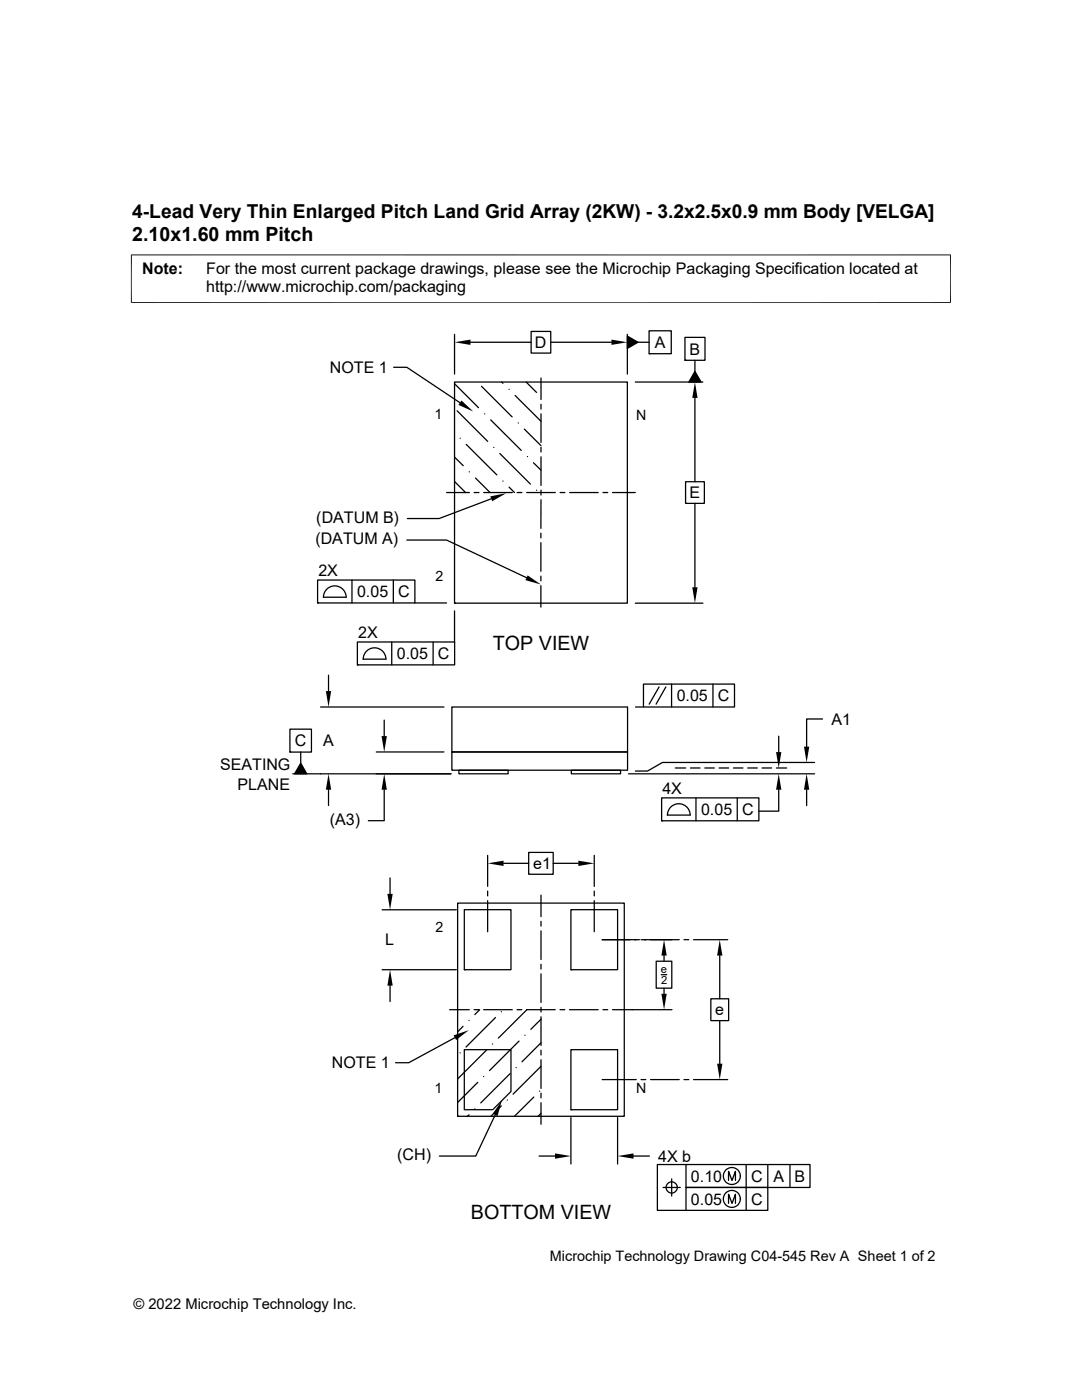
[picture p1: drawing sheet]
<svg xmlns="http://www.w3.org/2000/svg" width="216mm" height="279mm" viewBox="0 0 216 279" stroke-linecap="round" stroke-linejoin="round" font-family="sans-serif">
<g fill="none" stroke="#000" stroke-width=".25">
<path d="M78.5 73.3h2.7l10.6 7.1M90.7 76.2h34.5v44.2h-34.5zM90.7 76.6l4.8 4.8M90.7 66.7v8M93.9 68.3h12.1M96.1 77.1l6.1 6.1M100.1 76.2l.3 .3M101.6 77.7h.1M102.8 78.9l5.1 5.2M105 76.2l2.1 2.1M106 66.1h3.9v4.4h-3.9zM107.9 75.4v4.3"/>
<path d="M109.9 68.3h12.1M125.2 66.7v8M125.2 67.1l2.1 1.2-2.1 1.2zM126.8 76.2h13.5M127.3 68.3h2.2M129.5 66h4.4v4.6h-4.4zM129.5 70.6h.1M136.7 67.3h4v4.6h-4zM136.7 71.9h.1M138.7 74.1l1.2 2.1h-2.4zM138.7 71.9v2.2M138.7 79.4v16.7"/>
<path d="M89.1 98.3h4.6M90.7 91.2l1.7 1.7M90.7 96.1l2.2 2.2M91.2 82l6.1 6.1M91.8 87.5h.1M93 88.7l6.1 6.1M93.6 94.2h.1M94.6 98.3h1M94.9 95.4l2.9 2.9M96.5 98.3h5.7M96.7 82.6h.1M97.9 83.8l6.1 6.1"/>
<path d="M98 99.5l-10.4 4h-6.3M98.5 89.3h.1M99.7 90.5l6.1 6.1M100.4 96h.1M101.6 97.2l1.1 1.1M103.2 98.3h.9M103.4 84.4h.1M104.6 85.6l3.3 3.3M105.1 98.3h5.7M105.2 91.1h.1M106.4 92.4l1.5 1.4M107.1 97.8h.1"/>
<path d="M107.9 80.7v.9M107.9 82.6v5.7M107.9 89.3v.9M107.9 91.2v5.7M107.9 97.8v1M107.9 99.7v5.8M111.8 98.3h.9M113.7 98.3h5.7M120.3 98.3h1M122.2 98.3h4.6M136.8 96.1h3.7v4.4h-3.7zM63.4 115.8h19.4v4.5h-19.4z"/>
<path d="M64.5 119.2h4.6a2.26 2.26 0 0 0-2.3-2.3 2.26 2.26 0 0 0-2.3 2.3M70.2 115.8v4.5M78.5 115.8v4.5M81.2 107.8h7.9l16 7.5M107.9 106.4v1M107.9 108.3v5.7M107.9 115v.9M107.9 116.9v4.3M138.7 100.5v16.7M63.4 120.3h.1M65.6 134.7v3.2M71.3 128.1h19.4v4.6h-19.4z"/>
<path d="M71.3 132.7h.1M72.5 131.6h4.5a2.26 2.26 0 0 0-2.3-2.3 2.26 2.26 0 0 0-2.2 2.3M78.2 128.1v4.6M82.8 120.3h6.3M86.4 128.1v4.6M90.7 120.4h.1M90.7 121.9v6.2M126.8 120.4h13.5M128.4 136.5h18.2v4.6h-18.2zM131.5 137.1l-2 3.4M132.9 137.1l-2 3.4M134 136.5v4.6"/>
<path d="M142.3 136.5v4.6M57.8 145.5h4.3v4.6h-4.3zM57.8 150.1h.1M60 150.1v2.2M60 152.3l1.2 2.1h-2.4zM64 141.1h24.6M65.6 157.6v3.2M75.1 150.1h13.5M76.7 157.6v6.2h-3.2M76.7 143.7v3.2M90 154.4h-31.6M90.2 141.1h35v9h-35z"/>
<path d="M90.2 150.1h35v3.6h-35zM91.6 153.7h9.8v.7h-9.8zM114 153.7h9.8v.7h-9.8zM125.4 154.4h37.1M126.8 141.1h1.6M132 159.2h19.4v4.6h-19.4zM134.7 153.3h2.1M137.8 153.3h1.9M138.9 159.2v4.6M140.6 153.3h1.9M143.5 153.3h1.9M146.3 153.3h2"/>
<path d="M147.1 159.2v4.6M149.2 153.3h1.9M152.1 153.3h1.9M154.9 153.3h2.1M155.4 157.6v4.3h-4M155.4 146.9v3.2M161 157.6v3.2M162.5 152.2h-30.3l-3 1.7h-2.4M164.1 143.5h-3.1v5.5M77.8 175.2v3.2M97.3 170.7v6.2M97.3 177.8v1"/>
<path d="M97.3 179.7v6.2M100.5 172.3h5M105.5 170.1h4.9v4.4h-4.9zM107.9 178.6v4.3M110.4 172.3h5M118.6 170.7v6.2M118.6 177.8v1M118.6 179.7v6.2M132 163.8h.1M133.2 162.7h4.5a2.26 2.26 0 0 0-2.3-2.3 2.26 2.26 0 0 0-2.2 2.3M76.2 181.6h14.9M76.2 193.5h14.9"/>
<path d="M77.8 196.7v3.2M91.3 180.2h33.3v42.6h-33.3zM92.6 181.5h9.4v12h-9.4zM92.6 193.5h.1M107.9 183.9v.9M107.9 185.8v5.7M107.9 192.4v1M107.9 194.4v5.7M113.9 181.5h9.3v12h-9.3zM113.9 193.5h.1M120.2 187.5h7.4M127.9 187.5h7.6"/>
<path d="M130.9 191.8h3.1v5.4h-3.1zM132 194.5h1M132.5 190.7v1.1M132.5 197.2v1.1M136.5 187.5h.9M138.4 187.5h6.8M141.8 199.3h3.6v4.4h-3.6zM143.6 190.7v8.6M89.7 201.5h3.9M90.8 207.1l-9.2 5h-2.7M91.8 210.1h.1M92.4 204.8l-1.1 1.1"/>
<path d="M92.6 209.5h9.4v8.3l-3.7 3.7h-5.7zM93.6 203.7h.1M94.6 201.5h.9M95.3 216l-4 4M95.7 201.5l-1 1M96.5 214.8h.1M96.5 201.5h5.7M97.1 209.6l-5.8 5.7M98.3 208.4h.1M98.9 203.1l-5.9 5.9M100 201.9h.1M101.2 219.5h.1"/>
<path d="M101.8 214.2l-5.9 5.9M103 213.1h.1M103.2 201.5h.9M103.6 207.8l-5.9 5.9M104.7 206.6h.1M105.1 201.5h5.7M105.1 201.5l-5.7 5.7M106.5 218.9l-3.8 3.9M107.7 217.8h.1M107.9 212.8l-5.5 5.6M107.9 208.1l-3.7 3.8M107.9 203.4l-2 2"/>
<path d="M107.9 201v1M107.9 202.9v5.7M107.9 209.6v.9M107.9 211.5v5.7M107.9 218.2v.9M111.7 201.5h1M113.6 201.5h5.8M113.9 209.5h9.3v12h-9.3zM120.2 215.5h6.8M120.3 201.5h1M127.9 215.5h1M129.8 215.5h5.7"/>
<path d="M134.1 201.5h-11.9M136.5 215.5h.9M138.4 215.5h6.8M143.6 203.7v8.6M91.3 222.8h.1M93.6 222.5l-.3 .3M94.7 221.3h.1M98.8 222.5l-3.9 8.2h-7.2M100 220.7l-2 2.1M107.6 230.7h3.1M107.9 222.2l-.5 .6M107.9 220.1v4.3"/>
<path d="M113.9 221.5h.1M113.9 223v9.3M123.2 223v9.3M126.4 230.7h3.2M132.3 237h3.4M134 235.3v3.4M136.9 232.4v4.6h16.3v4.6h-22v-9.2h30.4v4.6h-24.7v4.6M145.4 235.6v-1.8l.7 1.8 .6-1.8v1.8M148.9 232.4v9.2M153.2 232.4v4.6M157.6 232.4v4.6M145.4 240.2v-1.9l.7 1.9 .6-1.9v1.9"/>
<circle cx="134" cy="237" r="1.12"/>
<circle cx="146" cy="239.3" r="1.69"/>
<circle cx="146" cy="234.7" r="1.69"/>
</g>
<g fill="#000">
<path d="M92.1 79.9l2.3 2.2-2.9-1.3zM90.7 68.3l3.2-.5v1zM122 67.8l3.2 .5-3.2 .5zM125.2 67.1l2.1 1.2-2.1 1.2zM138.7 76.2l.5 3.2h-1.1zM138.7 74.1l1.2 2.1h-2.4zM97.8 99.1l3.2-.7-2.8 1.6zM105.3 114.8l2.6 1.8-3.1-.8zM138.1 117.2h1.1l-.5 3.2zM65 137.9h1.1l-.5 3.2zM60 152.3l1.2 2.1h-2.4zM65.6 154.4l.5 3.2h-1.1z"/>
<path d="M76.1 146.9h1.1l-.5 3.2zM76.7 154.4l.5 3.2h-1.1zM155.4 154.4l.5 3.2h-1zM154.9 150.1h1l-.5 3.2zM161 154.4l.5 3.2h-1.1zM160.4 149h1.1l-.5 3.2zM77.3 178.4h1.1l-.6 3.2zM97.3 172.3l3.2-.5v1zM115.4 171.8l3.2 .5-3.2 .5zM77.8 193.5l.6 3.2h-1.1zM132 198.3h1l-.5 3.2zM132.5 187.5l.5 3.2h-1z"/>
<path d="M143.6 187.5l.5 3.2h-1zM90.5 206.6l3.1-1-2.6 2zM143.1 212.3h1l-.5 3.2zM100.1 219.6l-.8 3.1-1-.4zM110.7 230.2l3.2 .5-3.2 .5zM123.2 230.7l3.2-.5v1z"/>
</g>
<path d="M26.1 50.9h163.7M26.2 50.8v9.7M189.7 50.8v9.7M26.1 60.4h163.7" fill="none" stroke="#000" stroke-width=".2"/>
<g font-size="3.9">
<text x="26.4" y="48">2.10x1.60 mm Pitch</text>
<text x="98.3" y="129.7">TOP VIEW</text>
<text x="93.9" y="243.2">BOTTOM VIEW</text>
</g>
<text font-size="3.8" x="26.4" y="43.5">4-Lead Very Thin Enlarged Pitch Land Grid Array (2KW) - 3.2x2.5x0.9 mm Body [VELGA]</text>
<g font-size="3.2">
<text x="28.4" y="54.6">Note:</text>
<text x="41.1" y="58.3">http://www.microchip.com/packaging</text>
<text x="41.1" y="54.6">For the most current package drawings, please see the Microchip Packaging Specification located at</text>
<text x="106.7" y="69.4">D</text>
<text x="130.7" y="69.4">A</text>
<text x="137.6" y="70.8">B</text>
<text x="65.8" y="74.4">NOTE 1</text>
<text x="137.6" y="99.4">E</text>
<text x="63.1" y="104.3">(DATUM B)</text>
<text x="62.9" y="108.6">(DATUM A)</text>
<text x="63.5" y="115">2X</text>
<text x="71.2" y="119.2">0.05</text>
<text x="79.5" y="119.2">C</text>
<text x="71.5" y="127.3">2X</text>
<text x="79.2" y="131.6">0.05</text>
<text x="87.4" y="131.6">C</text>
<text x="135" y="139.9">0.05</text>
<text x="143.2" y="140">C</text>
<text x="58.8" y="148.9">C</text>
<text x="64.5" y="148.9">A</text>
<text x="165.9" y="144.6">A1</text>
<text x="43.9" y="153.8">SEATING</text>
<text x="47.4" y="157.6">PLANE</text>
<text x="132.2" y="158.5">4X</text>
<text x="65.8" y="164.6">(A3)</text>
<text x="139.9" y="162.6">0.05</text>
<text x="148.1" y="162.7">C</text>
<text x="106.4" y="173.4">e1</text>
<text x="76.9" y="188.7">L</text>
<text x="142.7" y="202.6">e</text>
<text x="66.2" y="213.2">NOTE 1</text>
<text x="79.3" y="231.5">(CH)</text>
<text x="131.3" y="231.8">4X b</text>
<text x="137.9" y="235.8">0.10</text>
<text x="149.9" y="235.8">C</text>
<text x="154.3" y="235.8">A</text>
<text x="158.5" y="235.8">B</text>
<text x="137.9" y="240.4">0.05</text>
<text x="149.9" y="240.4">C</text>
</g>
<g font-size="2.9">
<text x="109.7" y="251.7">Microchip Technology Drawing C04-545 Rev A Sheet 1 of 2</text>
<text x="26.6" y="261.3">© 2022 Microchip Technology Inc.</text>
</g>
<g font-size="2.8">
<text x="86.7" y="83.7">1</text>
<text x="126.9" y="83.8">N</text>
<text x="86.9" y="115.9">2</text>
<text x="86.9" y="186">2</text>
<text x="86.7" y="218.2">1</text>
<text x="126.9" y="218.1">N</text>
</g>
<g font-size="2.2">
<text x="131.9" y="194.2">e</text>
<text x="131.9" y="196.4">2</text>
</g>
</svg>
